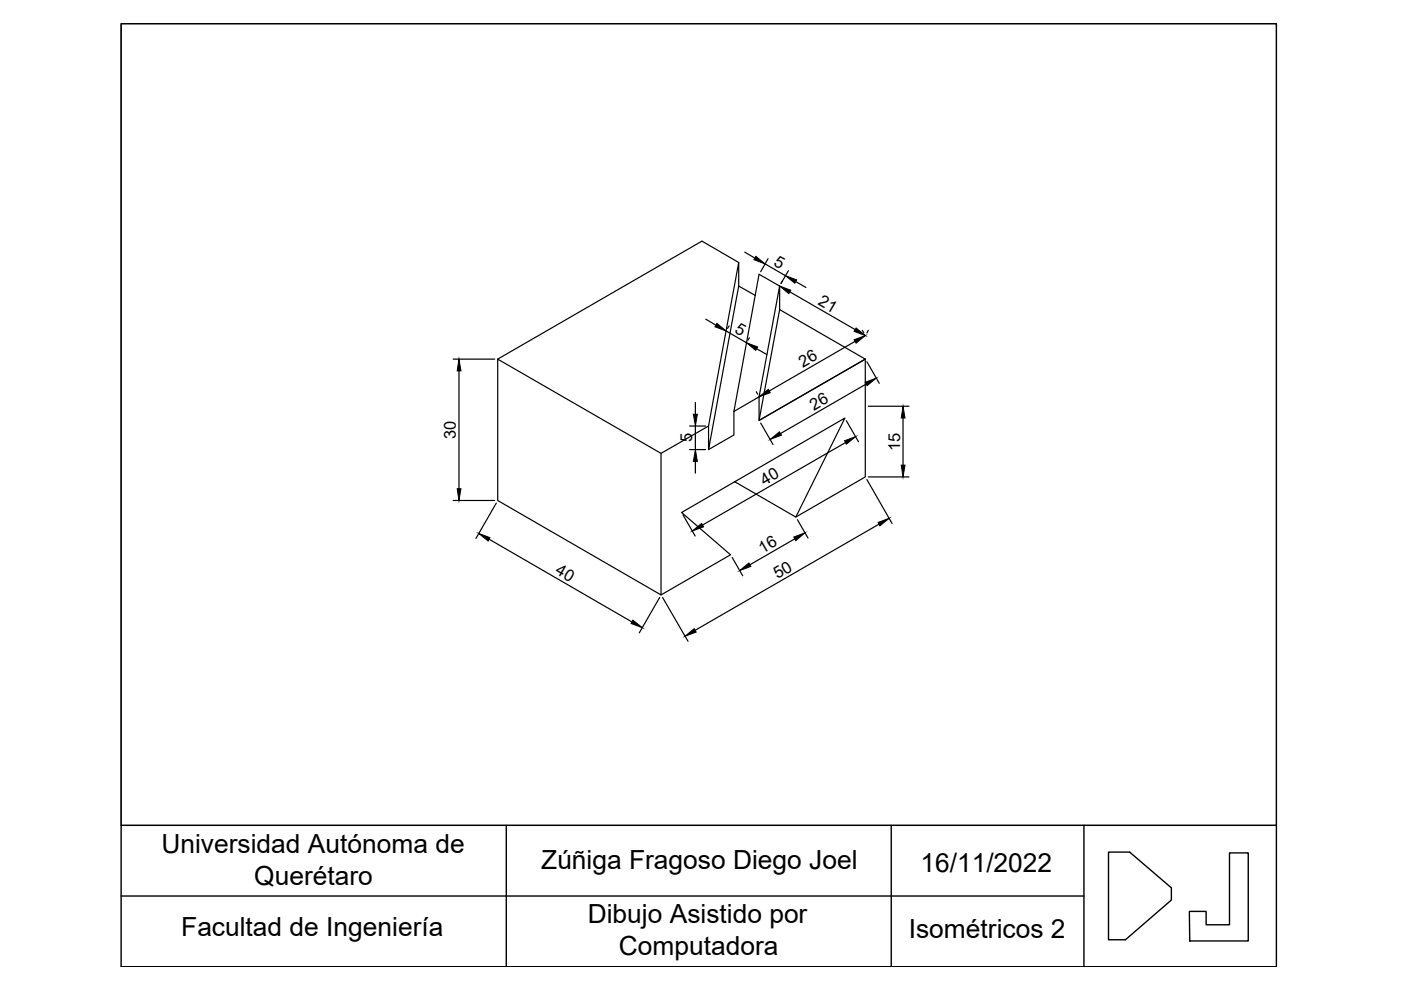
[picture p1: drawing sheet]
<svg xmlns="http://www.w3.org/2000/svg" width="297mm" height="210mm" viewBox="0 0 297 210" stroke-linecap="round" stroke-linejoin="round" font-family="sans-serif">
<!-- layer: Figura -->
<g fill="none" stroke="#000" stroke-width=".25">
<path d="M156.6 55.7l-7.8-4.6-43.3 25 34.7 20v30l-34.7-20v-30M156.6 55.7v4.9l-6.4 34.7v-5zM156.6 60.6l3.5 2M165.3 60.6v5l18.2 10.5M165.3 65.6l-4.4 23.5 22.6-13M165.3 60.6l-4.4-2.4-5.3 29M165.3 60.6l-4.4 23.5M183.5 76.1v25l-14.8 8.5M183.5 76.1l-22.6 13v-5M150.2 90.3l-10 5.8M155.6 87.2v5l-5.4 3.1M160.9 84.1l-5.3 3.1"/>
<path d="M155.8 102.1l12.9 7.5 10.4-21-34.6 20.1 10.4 8.9-14.7 8.5"/>
</g>
<!-- layer: Cotas -->
<g fill="none" stroke="#000" stroke-width=".25">
<path d="M157.9 53.5l2.1 1.2M162.2 56l4.3 2.4M162.8 54.8l-1.5 2.8M167.2 57.4l-1.6 2.7 .3-.6M168.7 59.7l2.2 1.2M96.1 76.1h8.8M97.3 78.6v25M149.6 67.7l2.2 1.2M154 70.2l4.3 2.5M154.6 69.1l-.4 .5M158.9 71.6l-.3 .5M160.4 73.9l2.2 1.3"/>
<path d="M167.5 61.9l13.8 8M181.3 72.4l-18.2 10.5M182.8 70l.4 .6M183.8 76.7l2.6 4.6M184.1 70l-.3 .6M146.2 90.3h3.4M146.2 95.3h3.4M147.4 85.3v2.5M147.4 90.3v5M147.4 97.8v2.5M160.3 83l.3 .6M161.3 89.7l2.6 4.6"/>
<path d="M179.3 93.8l-30.3 17.5M179.4 89.2l2.6 4.5M183.6 81.4l-18.1 10.5M184.1 86.1h8.6M191.5 88.6v10M96.1 106.1h8.8M103.7 114.3l30.3 17.6M105.2 106.7l-4.3 7.5M144.8 109.2l2.6 4.5M155.2 118.2l2.3 3.9M168.5 114.2l-9.5 5.5M169.1 110.2l2.2 3.9"/>
<path d="M183.8 101.7l5.3 9.3M184.1 101.1h8.6M186.3 111.2l-38.9 22.4M139.9 126.7l-4.4 7.5M140.5 126.7l5.4 9.3"/>
</g>
<g fill="#000" stroke="#000" stroke-width=".21">
<path d="M160.3 54.3l1.9 1.7-2.4-.9zM166.5 58.4l2.4 .9-.4 .8zM97.3 76.1l.4 2.5h-.8zM152 68.6l2 1.6-2.4-.9zM158.3 72.7l2.3 .9-.4 .7zM165.3 60.6l2.4 .9-.5 .8zM181.1 72l2.4-.9-2 1.7zM181.5 69.5l2 1.6-2.4-.8zM147 87.8h.9l-.5 2.5zM147.4 95.3l.5 2.5h-.9zM160.9 84.1l2-1.6 .4 .8zM163.3 93.2l2-1.6 .4 .7z"/>
<path d="M179.1 93.5l2.3-.9-2 1.6zM183.4 81.1l2.4-.9-2 1.6zM191.1 98.6h.8l-.4 2.5zM191.5 86.1l.4 2.5h-.8zM96.9 103.6h.8l-.4 2.5zM101.5 113.1l2.4 .9-.4 .7zM146.8 112.6l1.9-1.6 .5 .7zM156.8 121l2-1.6 .4 .7zM168.3 113.9l2.4-.9-2 1.6zM186.2 110.8l2.3-.9-2 1.6zM134.2 131.5l2 1.6-2.4-.9zM145.2 134.9l2-1.6 .4 .7z"/>
</g>
<!-- layer: Marco -->
<path d="M25.7 5h244.9v200h-244.9zM25.7 175h244.9M107.3 175v30M189 175v30M229.8 175v30M25.7 190h204.1M235 180.7h4.5l8.9 7.5v2.6l-9.8 8.4h-3.6zM260.7 180.8h4v18.7h-12.4l-.1-6.3h3.5v2.9h5z" fill="none" stroke="#000" stroke-width=".3"/>
<path d="M25.7 5h244.9v170h-244.9z" fill="none" stroke="#000" stroke-width=".21"/>
<g font-size="5.6">
<text x="34.2" y="180.9">Universidad Autónoma de</text>
<text x="114.8" y="184.3">Zúñiga Fragoso Diego Joel</text>
<text x="195.1" y="184.9">16/11/2022</text>
<text x="53.9" y="187.6">Querétaro</text>
<text x="124.6" y="195.8">Dibujo Asistido por</text>
<text x="38.4" y="198.4">Facultad de Ingeniería</text>
<text x="131.2" y="202.5">Computadora</text>
<text x="192.7" y="198.8">Isométricos 2</text>
</g>
<g font-size="3.5">
<text x="163.9" y="56.1" transform="rotate(29 163.9 56.1)">5</text>
<text x="173.3" y="64.5" transform="rotate(30 173.3 64.5)">21</text>
<text x="155.6" y="70.4" transform="rotate(30 155.6 70.4)">5</text>
<text x="170.2" y="78" transform="rotate(-30 170.2 78)">26</text>
<text x="172.5" y="87.1" transform="rotate(-30 172.5 87.1)">26</text>
<text x="96.7" y="93.1" transform="rotate(-90 96.7 93.1)">30</text>
<text x="146.8" y="93.8" transform="rotate(-90 146.8 93.8)">5</text>
<text x="190.8" y="95.7" transform="rotate(-90 190.8 95.7)">15</text>
<text x="162.1" y="102.9" transform="rotate(-30 162.1 102.9)">40</text>
<text x="161.7" y="117.5" transform="rotate(-30 161.7 117.5)">16</text>
<text x="117.5" y="121.6" transform="rotate(30 117.5 121.6)">40</text>
<text x="164.9" y="122.8" transform="rotate(-30 164.9 122.8)">50</text>
</g>
</svg>
